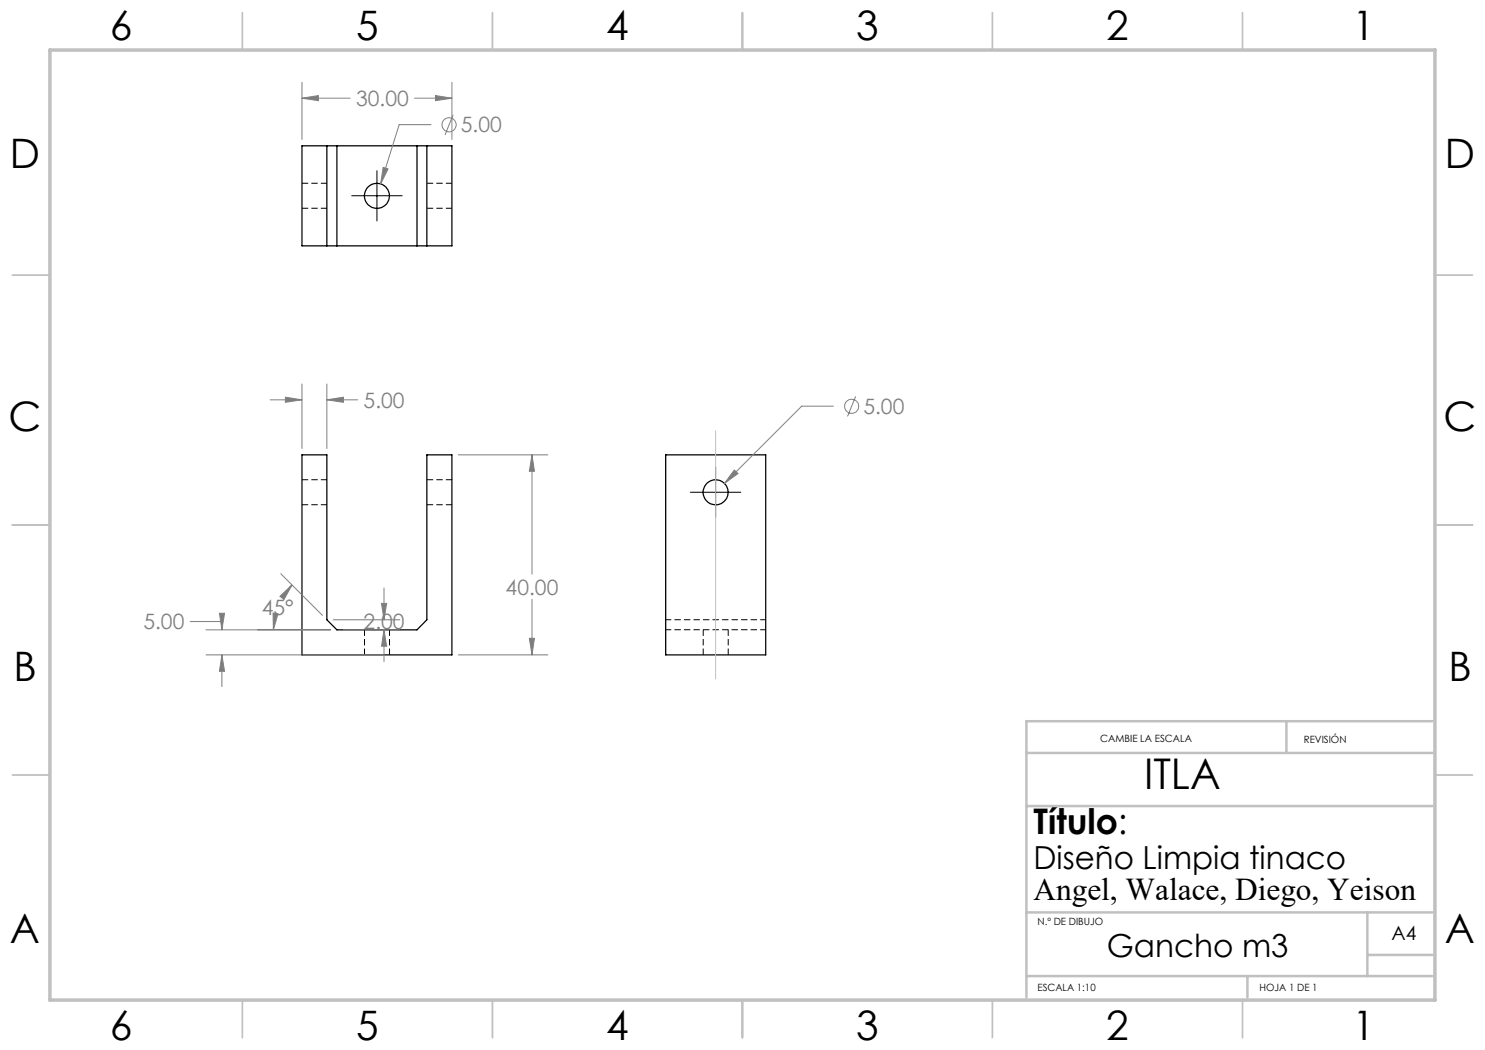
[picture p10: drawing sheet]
<svg xmlns="http://www.w3.org/2000/svg" width="297mm" height="210mm" viewBox="0 0 297 210" stroke-linecap="round" stroke-linejoin="round" font-family="sans-serif">
<path d="M65.4 36.6h-5M90.4 36.6h-5M60.4 41.6h5M85.4 41.6h5M65.4 95.9h-5M90.4 95.9h-5M60.4 100.9h5M85.4 100.9h5M72.9 125.9v5M77.9 130.9v-5M140.6 125.9v5M145.6 130.9v-5" fill="none" stroke="#000" stroke-width=".2" stroke-dasharray="1.3 .6" stroke-linecap="butt"/>
<g fill="none" stroke="#000" stroke-width=".25">
<path d="M60.4 29.2h30v20h-30zM65.4 29.2v20M67.4 29.2v20M83.4 29.2v20M85.4 29.2v20M60.4 91h5v33l2 2h16l2-2v-33h5v40h-30zM133.1 91h20v40h-20z"/>
<circle cx="75.4" cy="39.2" r="2.49"/>
<circle cx="143.1" cy="98.5" r="2.5"/>
</g>
<path d="M133.1 125.9h20M153.1 123.9h-20" fill="none" stroke="#000" stroke-width=".2" stroke-dasharray="1.3 .6" stroke-dashoffset=".2" stroke-linecap="butt"/>
<g fill="none" stroke="#808080" stroke-width=".2">
<path d="M60.4 19.6l3.3-.5v1zM60.4 16.5v11.4M60.4 19.6h9.6M82.9 19.6h7.5M87.1 19.1l3.3 .5-3.3 .5zM90.4 16.5v11.4M76.6 33.5l1 .3-1.5 3zM86.2 24.9h-6.4l-3.7 11.9M90.6 23l-1.6 4M54 80h6.4M57.1 79.4l3.3 .6-3.3 .5zM60.4 76.8v12.9"/>
<path d="M65.4 80l3.3-.6v1.1zM65.4 76.8v12.9M65.4 80h6.1M171.1 79.3l-1.6 4M91.7 91h17.9M106.4 91l.5 3.3h-1zM106.4 91v23.8M146.9 94l.7 .7-2.7 2zM166.7 81.2h-6.4l-15.4 15.5M56 119.3l2.4-2.3-1.6 2.9zM56.2 114.8l8.3 8.3M58.4 117l-1.6 1.9"/>
<path d="M76.8 117.6v6.4M106.4 119.9v11.1M38 124.3h6.4v1.7M41.2 131h35.4M41.2 126h24.9M43.9 122.7h1l-.5 3.3zM44.4 131l.5 3.3h-1zM44.4 131v6.3M54.6 122.6l1 .2-.9 3.2zM54.9 123.9l-.2 2.1M66.6 124h13.4M68.7 126h11.3"/>
<path d="M76.3 120.7h1l-.5 3.3zM76.8 126l.5 3.2h-1zM76.8 126v6.3M91.7 131h17.9M105.9 127.7h1l-.5 3.3z"/>
<circle cx="89.8" cy="25" r="1.42"/>
<circle cx="170.3" cy="81.3" r="1.41"/>
</g>
<path d="M70.3 39.1h10.1M75.4 34.1v10.1M138.1 98.5h10.1M143.1 93.4v10.1" fill="none" stroke="#000" stroke-width=".2"/>
<path d="M143.1 86.2v49.6" fill="none" stroke="#c0c0c0" stroke-width=".2"/>
<g fill="none" stroke="#c0c0c0" stroke-width=".35">
<path d="M48.5 2.5v7.5M98.5 2.5v7.5M148.5 2.5v7.5M198.5 2.5v7.5M248.5 2.5v7.5M2.5 55h7.5M287 55h7.5M2.5 105h7.5M287 105h7.5M2.5 155h7.5M287 155h7.5M48.5 200v7.5"/>
<path d="M98.5 200v7.5M148.5 200v7.5M198.5 200v7.5M248.5 200v7.5"/>
</g>
<path d="M205.3 150.6h81.2M257.3 144.2v6.4M286.5 144.2h-81.2v55.3M205.3 161.2h81.2M205.3 195.2h81.2M205.3 182.5h81.2M249.5 195.2v4.3M273.5 182.5v12.7M273.5 191h13" fill="none" stroke="#c0c0c0" stroke-width=".5"/>
<path d="M10 10h277v190h-277z" fill="none" stroke="#c0c0c0" stroke-width=".7"/>
<path d="M65.4 80l3.3-.6v1.1zM57.1 79.4l3.3 .6-3.3 .5zM106.4 91l.5 3.3h-1zM105.9 127.7h1l-.5 3.3zM43.9 122.7h1l-.5 3.3zM44.4 131l.5 3.3h-1zM56 119.3l2.4-2.3-1.6 2.9zM54.6 122.6l1 .2-.9 3.2zM76.8 126l.5 3.2h-1zM76.3 120.7h1l-.5 3.3zM146.9 94l-2 2.7 2.7-2zM76.6 33.5l-.5 3.3 1.5-3zM87.1 19.1l3.3 .5-3.3 .5zM60.4 19.6l3.3-.5v1z" fill="#808080"/>
<text font-size="8.5" x="228.8" y="157.8">ITLA</text>
<g font-size="8.1">
<text x="22" y="8">6</text>
<text x="71.2" y="8">5</text>
<text x="121.2" y="8">4</text>
<text x="171.3" y="8">3</text>
<text x="221.3" y="8">2</text>
<text x="270.5" y="8">1</text>
<text x="2" y="33.6">D</text>
<text x="289" y="33.6">D</text>
<text x="1.7" y="86.1">C</text>
<text x="288.7" y="86.1">C</text>
<text x="2.7" y="136.1">B</text>
<text x="289.7" y="136.1">B</text>
<text x="2" y="188.6">A</text>
<text x="289" y="188.6">A</text>
<text x="22" y="208">6</text>
<text x="71.2" y="208">5</text>
<text x="121.2" y="208">4</text>
<text x="171.3" y="208">3</text>
<text x="221.3" y="208">2</text>
<text x="270.5" y="208">1</text>
</g>
<text font-size="7.1" x="206.7" y="166.9">Título:</text>
<g font-size="6.3">
<text x="206.7" y="173.8">Diseño Limpia tinaco</text>
<text x="206.7" y="180">Angel, Walace, Diego, Yeison</text>
<text x="221.3" y="191.5">Gancho m3</text>
</g>
<g font-size="4.2" fill="#808080">
<text x="71.2" y="21.2">30.00</text>
<text x="92.2" y="26.5">5.00</text>
<text x="72.7" y="81.5">5.00</text>
<text x="172.7" y="82.8">5.00</text>
<text x="101.1" y="118.9">40.00</text>
<text x="28.7" y="125.9">5.00</text>
<text x="52.4" y="123">45°</text>
<text x="72.7" y="125.9">2.00</text>
</g>
<text font-size="3.9" x="278.3" y="188">A4</text>
<g font-size="2">
<text x="220" y="148.5">CAMBIE LA ESCALA</text>
<text x="260.8" y="148.7">REVISIÓN</text>
<text x="207.5" y="185">N.º DE DIBUJO</text>
<text x="207.5" y="198.1">ESCALA 1:10</text>
<text x="251.9" y="198.1">HOJA 1 DE 1</text>
</g>
</svg>
